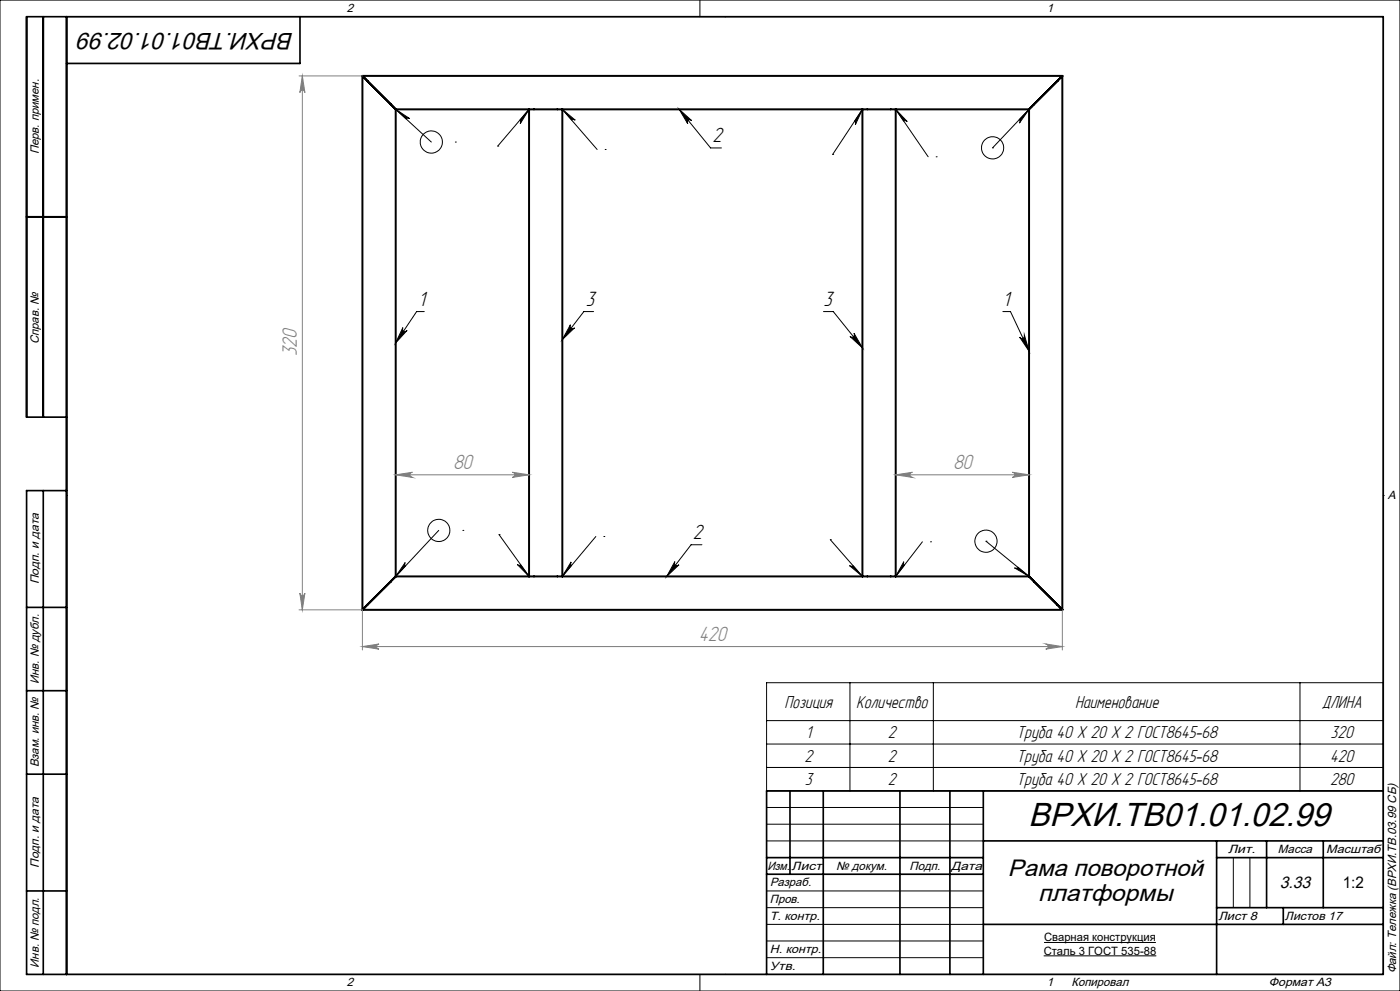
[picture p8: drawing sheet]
<svg xmlns="http://www.w3.org/2000/svg" width="420mm" height="297mm" viewBox="0 0 420 297" stroke-linecap="round" stroke-linejoin="round" font-family="sans-serif">
<g fill="none" stroke="#000" stroke-width=".6">
<path d="M108.7 22.8l1.5 1.5M108.7 22.8h210M108.7 22.8v160M110.2 24.3l7 7M117.2 31.3l1.5 1.5M118.7 32.8h40M118.7 32.8v140M158.7 32.8h10M158.7 32.8v140M168.7 32.8h90M168.7 32.8v140M258.7 32.8h10"/>
<path d="M258.7 32.8v140M268.7 32.8v140M268.7 32.8h40M308.7 32.8v140M317.2 24.3l-8.5 8.5M318.7 22.8l-1.5 1.5M318.7 22.8v160M8 65h12M117.2 174.3l-7 7M118.7 172.8l-1.5 1.5M118.7 172.8h40M158.7 172.8h10"/>
<path d="M168.7 172.8h90M258.7 172.8h10M268.7 172.8h40M308.7 172.8l1.5 1.5M310.2 174.3l7 7M108.7 182.8h210M110.2 181.3l-1.5 1.5M317.2 181.3l1.5 1.5"/>
</g>
<g fill="none" stroke="#000" stroke-width=".3">
<path d="M0 0h420v297h-420zM20 5h395v287h-395zM210 0v5M217.5 5h.1M118.7 32.8l10.7 9.8M118.7 32.8l4.2 2.8-.7-.2-.4 .2zM158.7 32.8l-9.4 11M158.7 32.8l-2.6 4.3 .1-.5-.2-.6zM168.7 32.8l10.4 12M168.7 32.8l3.9 3.2-.7-.2-.4 .2zM203.8 32.8l9.4 11.5h3.2M203.8 32.8l3.7 3.4a.75 .75 0 0 0-1.1-.1 .75 .75 0 0 0-.1 1z"/>
<path d="M258.7 32.8l-2.1 4.6v-.7l-.2-.4zM258.7 32.8l-8.9 13.5M268.7 32.8l9.7 14.2M268.7 32.8l3.5 3.6-.6-.2-.5 .1zM308.7 32.8l-10.9 11.5M308.7 32.8l-2.9 4.1 .2-.6-.2-.5zM136.6 42.6h.1M149.3 43.8h.1M181.5 44.8h.1M249.8 46.3h.1M280.8 47h.1M297.8 44.3h.1"/>
<path d="M120.9 98.2a.76 .76 0 0 0 .2 1 .76 .76 0 0 0 1-.2l-3.4 3.8zM127.3 93.4h-2.3l-6.3 9.4M171.1 97.3a.77 .77 0 0 0 .2 1.1 .77 .77 0 0 0 1.1-.2l-3.7 3.6zM178.1 93.4h-2.9l-6.5 8.4M247.1 93.4h2.9l8.7 10.8M300.8 93.4h2.3l5.6 11.8M255 100.8a.77 .77 0 0 0 1 .1 .77 .77 0 0 0 .2-1l2.5 4.3zM305.9 101a.78 .78 0 0 0 1 .4 .78 .78 0 0 0 .4-1l1.4 4.8zM20 148.5h.1M131.6 159l-12.9 13.8M138.9 159h.1M415 148.5h.1"/>
<path d="M121.6 168.6l-.2 .4 .2 .6-2.9 3.2zM149.7 160.2l9 12.6M149.7 160.2h.1M155.2 169.2l.6 .2 .4-.1 2.5 3.5zM171.3 168.4l-.1 .7 .2 .4-2.7 3.3zM178.8 160.8l-10.1 12M181.2 160.8h.1M202.5 168.3a.78 .78 0 0 0 .1 1.1 .78 .78 0 0 0 1.1-.1l-3.7 3.5zM210.6 163.3h-3.3l-7.3 9.5M249.1 161.7l9.6 11.1M249.1 161.7h.1M254.8 169.5l.5 .2 .6-.2 2.8 3.3z"/>
<path d="M271.1 168.3v.7l.2 .4-2.6 3.4zM276.7 162.4l-8 10.4M279.2 162.4h.1M295.8 162.2l12.9 10.6M295.8 162.2h.1M304.3 170.2l.5 .1 .6-.3 3.3 2.8zM230 216h185M255 204.6v32.4M280 204.6v32.4M390 204.6v32.4M415 204.6h-185v32.4h185M230 223h185"/>
<path d="M230 230h185M230 242h65M230 247h65M230 252h65M370 257v15M375 257v15M230 267h65M230 272h65M230 277h65M210 292v5M217.5 292h.1M230 282h65"/>
<path d="M230 287h65M313.1 286.5h33.8M313.2 282.5h33.6"/>
<circle cx="129.4" cy="42.6" r="3.3"/>
<circle cx="297.8" cy="44.3" r="3.3"/>
<circle cx="131.6" cy="159" r="3.3"/>
<circle cx="295.8" cy="162.2" r="3.3"/>
</g>
<g fill="none" stroke="#808080" stroke-width=".3">
<path d="M89.7 22.8h19M90.7 22.8l.8 5a.76 .76 0 0 0-.8-.8 .76 .76 0 0 0-.7 .8zM90.7 22.8v160M118.7 142.3h40M118.7 142.3l5-.8a.78 .78 0 0 0-.7 .8 .78 .78 0 0 0 .7 .8zM153.7 141.5l5 .8-5 .8a.78 .78 0 0 0 .8-.8 .78 .78 0 0 0-.8-.8zM268.7 142.3l5-.8a.78 .78 0 0 0-.7 .8 .78 .78 0 0 0 .7 .8zM268.7 142.3h40M303.7 141.5l5 .8-5 .8a.78 .78 0 0 0 .8-.8 .78 .78 0 0 0-.8-.8zM90 177.8a.76 .76 0 0 0 .7 .7 .76 .76 0 0 0 .8-.7l-.8 5zM89.7 182.8h19M108.7 193.8l5-.8a.78 .78 0 0 0-.7 .8 .78 .78 0 0 0 .7 .8z"/>
<path d="M108.7 182.8v12M108.7 193.8h210M313.7 193l5 .8-5 .8a.78 .78 0 0 0 .7-.8 .78 .78 0 0 0-.7-.8zM318.7 182.8v12"/>
</g>
<g fill="none" stroke="#000" stroke-width=".5">
<path d="M13 5v120M20 5v287M90 5v14h-70M8 65h12M20 125h-12v-120h407v287h-407v-145h12M13 147v145M8 182h12M8 207h12M8 232h12M237 237v25M247 237v55M270 237v55"/>
<path d="M285 237v55M295 237v55M415 237h-185v55M230 257h65M295 252h120M365 252v40M365 257h50M380 252v20M397 252v20M8 267h12M230 262h65M295 277h120"/>
<path d="M365 272h50M385 272v5"/>
</g>
<path d="M120.9 98.2a.76 .76 0 0 0 .2 1 .76 .76 0 0 0 1-.2l-3.4 3.8zM171.1 97.3a.77 .77 0 0 0 .2 1.1 .77 .77 0 0 0 1.1-.2l-3.7 3.6zM255 100.8a.77 .77 0 0 0 1 .1 .77 .77 0 0 0 .2-1l2.5 4.3zM305.9 101a.78 .78 0 0 0 1 .4 .78 .78 0 0 0 .4-1l1.4 4.8zM203.8 32.8l3.7 3.4a.75 .75 0 0 0-1.1-.1 .75 .75 0 0 0-.1 1zM202.5 168.3a.78 .78 0 0 0 .1 1.1 .78 .78 0 0 0 1.1-.1l-3.7 3.5zM118.7 32.8l4.2 2.8-.7-.2-.4 .2zM168.7 32.8l3.9 3.2-.7-.2-.4 .2zM308.7 32.8l-2.9 4.1 .2-.6-.2-.5zM258.7 32.8l-2.1 4.6v-.7l-.2-.4zM121.6 168.6l-.2 .4 .2 .6-2.9 3.2zM171.3 168.4l-.1 .7 .2 .4-2.7 3.3zM304.3 170.2l.5 .1 .6-.3 3.3 2.8zM254.8 169.5l.5 .2 .6-.2 2.8 3.3zM271.1 168.3v.7l.2 .4-2.6 3.4zM268.7 32.8l3.5 3.6-.6-.2-.5 .1zM158.7 32.8l-2.6 4.3 .1-.5-.2-.6zM155.2 169.2l.6 .2 .4-.1 2.5 3.5z" fill="#000"/>
<g fill="#808080">
<path d="M108.7 193.8l5-.8a.78 .78 0 0 0-.7 .8 .78 .78 0 0 0 .7 .8zM313.7 193l5 .8-5 .8a.78 .78 0 0 0 .7-.8 .78 .78 0 0 0-.7-.8zM268.7 142.3l5-.8a.78 .78 0 0 0-.7 .8 .78 .78 0 0 0 .7 .8zM303.7 141.5l5 .8-5 .8a.78 .78 0 0 0 .8-.8 .78 .78 0 0 0-.8-.8z"/>
<path d="M118.7 142.3l5-.8a.78 .78 0 0 0-.7 .8 .78 .78 0 0 0 .7 .8zM153.7 141.5l5 .8-5 .8a.78 .78 0 0 0 .8-.8 .78 .78 0 0 0-.8-.8z"/>
<path d="M90.7 22.8l.8 5a.76 .76 0 0 0-.8-.8 .76 .76 0 0 0-.7 .8zM90 177.8a.76 .76 0 0 0 .7 .7 .76 .76 0 0 0 .8-.7l-.8 5z"/>
</g>
<text font-size="10" x="308.6" y="247.6">ВРХИ.ТВ01.01.02.99</text>
<g font-size="7.1">
<text x="88.1" y="9.8" transform="rotate(-180 88.1 9.8)">ВРХИ.ТВ01.01.02.99</text>
<text x="302.3" y="262.4">Рама поворотной</text>
<text x="311.5" y="269.9">платформы</text>
</g>
<g font-size="6.9">
<text x="213.7" y="42.6">2</text>
<text x="125.5" y="91.6">1</text>
<text x="175.7" y="91.6">3</text>
<text x="247.1" y="91.6">3</text>
<text x="300.9" y="91.6">1</text>
<text x="207.9" y="161.5">2</text>
</g>
<g font-size="6.9" fill="#808080">
<text x="89.1" y="106.7" transform="rotate(-90 89.1 106.7)">320</text>
<text x="136" y="140.6">80</text>
<text x="286" y="140.6">80</text>
<text x="209.6" y="192.1">420</text>
</g>
<g font-size="5.8">
<text x="235.4" y="212.1">Позиция</text>
<text x="256.8" y="212.1">Количество</text>
<text x="322.5" y="212.1">Наименование</text>
<text x="396.5" y="212.1">ДЛИНА</text>
<text x="241.7" y="221.3">1</text>
<text x="266.4" y="221.3">2</text>
<text x="305" y="221.3">Труба 40 X 20 X 2 ГОСТ8645-68</text>
<text x="399.2" y="221.3">320</text>
<text x="241.4" y="228.3">2</text>
<text x="266.4" y="228.3">2</text>
<text x="305" y="228.3">Труба 40 X 20 X 2 ГОСТ8645-68</text>
<text x="399.1" y="228.3">420</text>
<text x="241.5" y="235.3">3</text>
<text x="266.4" y="235.3">2</text>
<text x="305" y="235.3">Труба 40 X 20 X 2 ГОСТ8645-68</text>
<text x="399.1" y="235.3">280</text>
</g>
<text font-size="5" x="383.9" y="266">3.33</text>
<text font-size="4.8" x="402.8" y="266">1:2</text>
<g font-size="3.6">
<text x="104" y="3.6">2</text>
<text x="314" y="3.6">1</text>
<text x="11.6" y="46.3" transform="rotate(-90 11.6 46.3)">Перв. примен.</text>
<text x="11.6" y="103.2" transform="rotate(-90 11.6 103.2)">Справ. №</text>
<text x="416.4" y="149.6">A</text>
<text x="11.6" y="175.1" transform="rotate(-90 11.6 175.1)">Подп. и дата</text>
<text x="11.6" y="205" transform="rotate(-90 11.6 205)">Инв. № дубл.</text>
<text x="11.6" y="230" transform="rotate(-90 11.6 230)">Взам. инв. №</text>
<text x="368.4" y="255.6">Лит.</text>
<text x="383.4" y="255.6">Масса</text>
<text x="397.8" y="255.6">Масштаб</text>
<text x="11.6" y="260.1" transform="rotate(-90 11.6 260.1)">Подп. и дата</text>
<text x="230.2" y="260.6">Изм.</text>
<text x="237.5" y="260.6">Лист</text>
<text x="250.9" y="260.6">№ докум.</text>
<text x="272.9" y="260.6">Подп.</text>
<text x="285.4" y="260.6">Дата</text>
<text x="231" y="265.6">Разраб.</text>
<text x="231" y="275.6">Т. контр.</text>
<text x="231" y="270.6">Пров.</text>
<text x="365.5" y="275.6">Лист 8</text>
<text x="385.5" y="275.6">Листов 17</text>
<text x="231" y="285.6">Н. контр.</text>
<text x="11.6" y="290" transform="rotate(-90 11.6 290)">Инв. № подл.</text>
<text x="231" y="290.6">Утв.</text>
<text x="418.9" y="291.8" transform="rotate(-90 418.9 291.8)">Файл: Тележка (ВРХИ.ТВ.03.99 СБ)</text>
<text x="104" y="295.6">2</text>
<text x="314" y="295.6">1</text>
<text x="321.5" y="295.6">Копировал</text>
<text x="380.7" y="295.6">Формат А3</text>
</g>
<g font-size="3.4">
<text x="313.1" y="286.1">Сталь 3 ГОСТ 535-88</text>
<text x="313.2" y="282.1">Сварная конструкция</text>
</g>
</svg>
